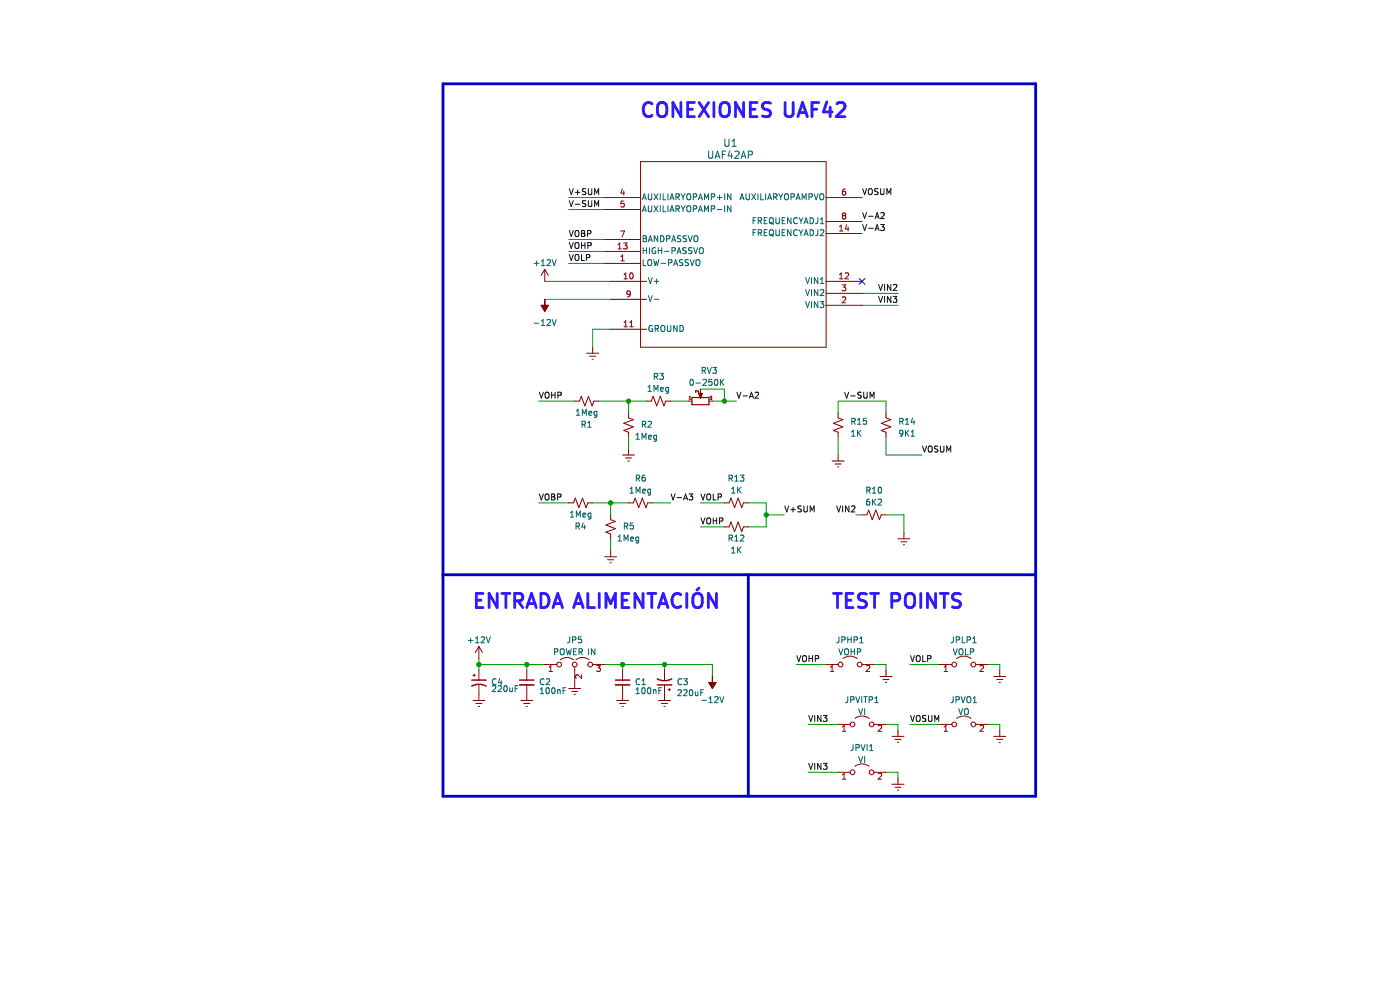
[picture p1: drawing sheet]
(kicad_sch (version 20230121) (generator eeschema)

 (paper "A4")

 (lib_symbols
  (symbol "Device:C_Polarized_Small_US" (pin_numbers hide) (pin_names (offset 0.254) hide) (in_bom yes) (on_board yes)
   (property "Reference" "C" (at 0.254 1.778 0) (effects (font (size 1.27 1.27)) (justify left)))
   (property "Value" "C_Polarized_Small_US" (at 0.254 -2.032 0) (effects (font (size 1.27 1.27)) (justify left)))
   (property "Footprint" "" (at 0 0 0) (effects (font (size 1.27 1.27)) hide))
   (property "Datasheet" "~" (at 0 0 0) (effects (font (size 1.27 1.27)) hide))
   (symbol "C_Polarized_Small_US_0_1"
    (polyline (pts (xy -1.524 0.508) (xy 1.524 0.508)) (stroke (width 0.3048) (type default)) (fill (type none)))
    (polyline (pts (xy -1.27 1.524) (xy -0.762 1.524)) (stroke (width 0) (type default)) (fill (type none)))
    (polyline (pts (xy -1.016 1.27) (xy -1.016 1.778)) (stroke (width 0) (type default)) (fill (type none)))
    (arc (start 1.524 -0.762) (mid 0 -0.3734) (end -1.524 -0.762) (stroke (width 0.3048) (type default)) (fill (type none))))
   (symbol "C_Polarized_Small_US_1_1"
    (pin passive line (at 0 2.54 270) (length 2.032) (name "~" (effects (font (size 1.27 1.27)))) (number "1" (effects (font (size 1.27 1.27)))))
    (pin passive line (at 0 -2.54 90) (length 2.032) (name "~" (effects (font (size 1.27 1.27)))) (number "2" (effects (font (size 1.27 1.27)))))))
  (symbol "Device:C_Small" (pin_numbers hide) (pin_names (offset 0.254) hide) (in_bom yes) (on_board yes)
   (property "Reference" "C" (at 0.254 1.778 0) (effects (font (size 1.27 1.27)) (justify left)))
   (property "Value" "C_Small" (at 0.254 -2.032 0) (effects (font (size 1.27 1.27)) (justify left)))
   (property "Footprint" "" (at 0 0 0) (effects (font (size 1.27 1.27)) hide))
   (property "Datasheet" "~" (at 0 0 0) (effects (font (size 1.27 1.27)) hide))
   (symbol "C_Small_0_1"
    (polyline (pts (xy -1.524 -0.508) (xy 1.524 -0.508)) (stroke (width 0.3302) (type default)) (fill (type none)))
    (polyline (pts (xy -1.524 0.508) (xy 1.524 0.508)) (stroke (width 0.3048) (type default)) (fill (type none))))
   (symbol "C_Small_1_1"
    (pin passive line (at 0 2.54 270) (length 2.032) (name "~" (effects (font (size 1.27 1.27)))) (number "1" (effects (font (size 1.27 1.27)))))
    (pin passive line (at 0 -2.54 90) (length 2.032) (name "~" (effects (font (size 1.27 1.27)))) (number "2" (effects (font (size 1.27 1.27)))))))
  (symbol "Device:R_Potentiometer_Small" (pin_names (offset 1.016) hide) (in_bom yes) (on_board yes)
   (property "Reference" "RV" (at -4.445 0 90) (effects (font (size 1.27 1.27))))
   (property "Value" "R_Potentiometer_Small" (at -2.54 0 90) (effects (font (size 1.27 1.27))))
   (property "Footprint" "" (at 0 0 0) (effects (font (size 1.27 1.27)) hide))
   (property "Datasheet" "~" (at 0 0 0) (effects (font (size 1.27 1.27)) hide))
   (symbol "R_Potentiometer_Small_0_1"
    (polyline (pts (xy 0.889 0) (xy 0.635 0) (xy 1.651 0.381) (xy 1.651 -0.381) (xy 0.635 0) (xy 0.889 0)) (stroke (width 0) (type default)) (fill (type outline)))
    (rectangle (start 0.762 1.8034) (end -0.762 -1.8034) (stroke (width 0.254) (type default)) (fill (type none))))
   (symbol "R_Potentiometer_Small_1_1"
    (pin passive line (at 0 2.54 270) (length 0.635) (name "1" (effects (font (size 0.635 0.635)))) (number "1" (effects (font (size 0.635 0.635)))))
    (pin passive line (at 2.54 0 180) (length 0.9906) (name "2" (effects (font (size 0.635 0.635)))) (number "2" (effects (font (size 0.635 0.635)))))
    (pin passive line (at 0 -2.54 90) (length 0.635) (name "3" (effects (font (size 0.635 0.635)))) (number "3" (effects (font (size 0.635 0.635)))))))
  (symbol "Device:R_Small_US" (pin_numbers hide) (pin_names (offset 0.254) hide) (in_bom yes) (on_board yes)
   (property "Reference" "R" (at 0.762 0.508 0) (effects (font (size 1.27 1.27)) (justify left)))
   (property "Value" "R_Small_US" (at 0.762 -1.016 0) (effects (font (size 1.27 1.27)) (justify left)))
   (property "Footprint" "" (at 0 0 0) (effects (font (size 1.27 1.27)) hide))
   (property "Datasheet" "~" (at 0 0 0) (effects (font (size 1.27 1.27)) hide))
   (symbol "R_Small_US_1_1"
    (polyline (pts (xy 0 0) (xy 1.016 -0.381) (xy 0 -0.762) (xy -1.016 -1.143) (xy 0 -1.524)) (stroke (width 0) (type default)) (fill (type none)))
    (polyline (pts (xy 0 1.524) (xy 1.016 1.143) (xy 0 0.762) (xy -1.016 0.381) (xy 0 0)) (stroke (width 0) (type default)) (fill (type none)))
    (pin passive line (at 0 2.54 270) (length 1.016) (name "~" (effects (font (size 1.27 1.27)))) (number "1" (effects (font (size 1.27 1.27)))))
    (pin passive line (at 0 -2.54 90) (length 1.016) (name "~" (effects (font (size 1.27 1.27)))) (number "2" (effects (font (size 1.27 1.27)))))))
  (symbol "Jumper:Jumper_2_Open" (pin_names (offset 0) hide) (in_bom yes) (on_board yes)
   (property "Reference" "JP" (at 0 2.794 0) (effects (font (size 1.27 1.27))))
   (property "Value" "Jumper_2_Open" (at 0 -2.286 0) (effects (font (size 1.27 1.27))))
   (property "Footprint" "" (at 0 0 0) (effects (font (size 1.27 1.27)) hide))
   (property "Datasheet" "~" (at 0 0 0) (effects (font (size 1.27 1.27)) hide))
   (symbol "Jumper_2_Open_0_0"
    (circle (center -2.032 0) (radius 0.508) (stroke (width 0) (type default)) (fill (type none)))
    (circle (center 2.032 0) (radius 0.508) (stroke (width 0) (type default)) (fill (type none))))
   (symbol "Jumper_2_Open_0_1"
    (arc (start 1.524 1.27) (mid 0 1.778) (end -1.524 1.27) (stroke (width 0) (type default)) (fill (type none))))
   (symbol "Jumper_2_Open_1_1"
    (pin passive line (at -5.08 0 0) (length 2.54) (name "A" (effects (font (size 1.27 1.27)))) (number "1" (effects (font (size 1.27 1.27)))))
    (pin passive line (at 5.08 0 180) (length 2.54) (name "B" (effects (font (size 1.27 1.27)))) (number "2" (effects (font (size 1.27 1.27)))))))
  (symbol "Jumper:Jumper_3_Open" (pin_names (offset 0) hide) (in_bom yes) (on_board yes)
   (property "Reference" "JP" (at -2.54 -2.54 0) (effects (font (size 1.27 1.27))))
   (property "Value" "Jumper_3_Open" (at 0 2.794 0) (effects (font (size 1.27 1.27))))
   (property "Footprint" "" (at 0 0 0) (effects (font (size 1.27 1.27)) hide))
   (property "Datasheet" "~" (at 0 0 0) (effects (font (size 1.27 1.27)) hide))
   (symbol "Jumper_3_Open_0_0"
    (circle (center -3.302 0) (radius 0.508) (stroke (width 0) (type default)) (fill (type none)))
    (circle (center 0 0) (radius 0.508) (stroke (width 0) (type default)) (fill (type none)))
    (circle (center 3.302 0) (radius 0.508) (stroke (width 0) (type default)) (fill (type none))))
   (symbol "Jumper_3_Open_0_1"
    (arc (start -0.254 1.016) (mid -1.651 1.4992) (end -3.048 1.016) (stroke (width 0) (type default)) (fill (type none)))
    (polyline (pts (xy 0 -0.508) (xy 0 -1.27)) (stroke (width 0) (type default)) (fill (type none)))
    (arc (start 3.048 1.016) (mid 1.651 1.4992) (end 0.254 1.016) (stroke (width 0) (type default)) (fill (type none))))
   (symbol "Jumper_3_Open_1_1"
    (pin passive line (at -6.35 0 0) (length 2.54) (name "A" (effects (font (size 1.27 1.27)))) (number "1" (effects (font (size 1.27 1.27)))))
    (pin passive line (at 0 -3.81 90) (length 2.54) (name "C" (effects (font (size 1.27 1.27)))) (number "2" (effects (font (size 1.27 1.27)))))
    (pin passive line (at 6.35 0 180) (length 2.54) (name "B" (effects (font (size 1.27 1.27)))) (number "3" (effects (font (size 1.27 1.27)))))))
  (symbol "UAF42:UAF42AP" (pin_names (offset 0.254)) (in_bom yes) (on_board yes)
   (property "Reference" "U1" (at 41.91 11.43 0) (effects (font (size 1.524 1.524))))
   (property "Value" "UAF42AP" (at 41.91 8.89 0) (effects (font (size 1.524 1.524))))
   (property "Footprint" "UAF42:N14" (at 15.24 0 0) (effects (font (size 1.27 1.27) italic) hide))
   (property "Datasheet" "UAF42AP" (at 15.24 0 0) (effects (font (size 1.27 1.27) italic) hide))
   (property "ki_locked" "" (at 0 0 0) (effects (font (size 1.27 1.27))))
   (symbol "UAF42AP_0_1"
    (polyline (pts (xy 22.86 -31.75) (xy 62.23 -31.75)) (stroke (width 0.127) (type default)) (fill (type none)))
    (polyline (pts (xy 22.86 7.62) (xy 22.86 -31.75)) (stroke (width 0.127) (type default)) (fill (type none)))
    (polyline (pts (xy 62.23 -31.75) (xy 62.23 7.62)) (stroke (width 0.127) (type default)) (fill (type none)))
    (polyline (pts (xy 62.23 7.62) (xy 22.86 7.62)) (stroke (width 0.127) (type default)) (fill (type none)))
    (pin unspecified line (at 15.24 -13.97 0) (length 7.62) (name "LOW-PASSVO" (effects (font (size 1.27 1.27)))) (number "1" (effects (font (size 1.27 1.27)))))
    (pin power_in line (at 16.51 -17.78 0) (length 7.62) (name "V+" (effects (font (size 1.27 1.27)))) (number "10" (effects (font (size 1.27 1.27)))))
    (pin power_in line (at 16.51 -27.94 0) (length 7.62) (name "GROUND" (effects (font (size 1.27 1.27)))) (number "11" (effects (font (size 1.27 1.27)))))
    (pin input line (at 69.85 -17.78 180) (length 7.62) (name "VIN1" (effects (font (size 1.27 1.27)))) (number "12" (effects (font (size 1.27 1.27)))))
    (pin unspecified line (at 15.24 -11.43 0) (length 7.62) (name "HIGH-PASSVO" (effects (font (size 1.27 1.27)))) (number "13" (effects (font (size 1.27 1.27)))))
    (pin unspecified line (at 69.85 -7.62 180) (length 7.62) (name "FREQUENCYADJ2" (effects (font (size 1.27 1.27)))) (number "14" (effects (font (size 1.27 1.27)))))
    (pin input line (at 69.85 -22.86 180) (length 7.62) (name "VIN3" (effects (font (size 1.27 1.27)))) (number "2" (effects (font (size 1.27 1.27)))))
    (pin input line (at 69.85 -20.32 180) (length 7.62) (name "VIN2" (effects (font (size 1.27 1.27)))) (number "3" (effects (font (size 1.27 1.27)))))
    (pin unspecified line (at 15.24 0 0) (length 7.62) (name "AUXILIARYOPAMP+IN" (effects (font (size 1.27 1.27)))) (number "4" (effects (font (size 1.27 1.27)))))
    (pin unspecified line (at 15.24 -2.54 0) (length 7.62) (name "AUXILIARYOPAMP-IN" (effects (font (size 1.27 1.27)))) (number "5" (effects (font (size 1.27 1.27)))))
    (pin unspecified line (at 69.85 0 180) (length 7.62) (name "AUXILIARYOPAMPVO" (effects (font (size 1.27 1.27)))) (number "6" (effects (font (size 1.27 1.27)))))
    (pin unspecified line (at 15.24 -8.89 0) (length 7.62) (name "BANDPASSVO" (effects (font (size 1.27 1.27)))) (number "7" (effects (font (size 1.27 1.27)))))
    (pin unspecified line (at 69.85 -5.08 180) (length 7.62) (name "FREQUENCYADJ1" (effects (font (size 1.27 1.27)))) (number "8" (effects (font (size 1.27 1.27)))))
    (pin power_in line (at 16.51 -21.59 0) (length 7.62) (name "V-" (effects (font (size 1.27 1.27)))) (number "9" (effects (font (size 1.27 1.27)))))))
  (symbol "power:+12V" (power) (pin_names (offset 0)) (in_bom yes) (on_board yes)
   (property "Reference" "#PWR" (at 0 -3.81 0) (effects (font (size 1.27 1.27)) hide))
   (property "Value" "+12V" (at 0 3.556 0) (effects (font (size 1.27 1.27))))
   (property "Footprint" "" (at 0 0 0) (effects (font (size 1.27 1.27)) hide))
   (property "Datasheet" "" (at 0 0 0) (effects (font (size 1.27 1.27)) hide))
   (symbol "+12V_0_1"
    (polyline (pts (xy -0.762 1.27) (xy 0 2.54)) (stroke (width 0) (type default)) (fill (type none)))
    (polyline (pts (xy 0 0) (xy 0 2.54)) (stroke (width 0) (type default)) (fill (type none)))
    (polyline (pts (xy 0 2.54) (xy 0.762 1.27)) (stroke (width 0) (type default)) (fill (type none))))
   (symbol "+12V_1_1"
    (pin power_in line (at 0 0 90) (length 0) hide (name "+12V" (effects (font (size 1.27 1.27)))) (number "1" (effects (font (size 1.27 1.27)))))))
  (symbol "power:-12V" (power) (pin_names (offset 0)) (in_bom yes) (on_board yes)
   (property "Reference" "#PWR" (at 0 2.54 0) (effects (font (size 1.27 1.27)) hide))
   (property "Value" "-12V" (at 0 3.81 0) (effects (font (size 1.27 1.27))))
   (property "Footprint" "" (at 0 0 0) (effects (font (size 1.27 1.27)) hide))
   (property "Datasheet" "" (at 0 0 0) (effects (font (size 1.27 1.27)) hide))
   (symbol "-12V_0_0"
    (pin power_in line (at 0 0 90) (length 0) hide (name "-12V" (effects (font (size 1.27 1.27)))) (number "1" (effects (font (size 1.27 1.27))))))
   (symbol "-12V_0_1"
    (polyline (pts (xy 0 0) (xy 0 1.27) (xy 0.762 1.27) (xy 0 2.54) (xy -0.762 1.27) (xy 0 1.27)) (stroke (width 0) (type default)) (fill (type outline)))))
  (symbol "power:Earth" (power) (pin_names (offset 0)) (in_bom yes) (on_board yes)
   (property "Reference" "#PWR" (at 0 -6.35 0) (effects (font (size 1.27 1.27)) hide))
   (property "Value" "Earth" (at 0 -3.81 0) (effects (font (size 1.27 1.27)) hide))
   (property "Footprint" "" (at 0 0 0) (effects (font (size 1.27 1.27)) hide))
   (property "Datasheet" "~" (at 0 0 0) (effects (font (size 1.27 1.27)) hide))
   (symbol "Earth_0_1"
    (polyline (pts (xy -0.635 -1.905) (xy 0.635 -1.905)) (stroke (width 0) (type default)) (fill (type none)))
    (polyline (pts (xy -0.127 -2.54) (xy 0.127 -2.54)) (stroke (width 0) (type default)) (fill (type none)))
    (polyline (pts (xy 0 -1.27) (xy 0 0)) (stroke (width 0) (type default)) (fill (type none)))
    (polyline (pts (xy 1.27 -1.27) (xy -1.27 -1.27)) (stroke (width 0) (type default)) (fill (type none))))
   (symbol "Earth_1_1"
    (pin power_in line (at 0 0 270) (length 0) hide (name "Earth" (effects (font (size 1.27 1.27)))) (number "1" (effects (font (size 1.27 1.27))))))))

 (junction (at 153.67 85.09) (diameter 0) (color 0 0 0 0))
 (junction (at 132.08 140.97) (diameter 0) (color 0 0 0 0))
 (junction (at 129.54 106.68) (diameter 0) (color 0 0 0 0))
 (junction (at 133.35 85.09) (diameter 0) (color 0 0 0 0))
 (junction (at 162.56 109.22) (diameter 0) (color 0 0 0 0))
 (junction (at 140.97 140.97) (diameter 0) (color 0 0 0 0))
 (junction (at 101.6 140.97) (diameter 0) (color 0 0 0 0))
 (junction (at 111.76 140.97) (diameter 0) (color 0 0 0 0))

 (no_connect (at 182.88 59.69))

 (polyline (pts (xy 219.71 17.78) (xy 93.98 17.78)) (stroke (width 0.6) (type solid)))
 (polyline (pts (xy 158.75 168.91) (xy 158.75 121.92)) (stroke (width 0.6) (type solid)))

 (wire (pts (xy 138.43 106.68) (xy 142.24 106.68)) (stroke (width 0) (type default)))
 (wire (pts (xy 187.96 142.24) (xy 187.96 140.97)) (stroke (width 0) (type default)))
 (wire (pts (xy 158.75 106.68) (xy 162.56 106.68)) (stroke (width 0) (type default)))
 (wire (pts (xy 133.35 85.09) (xy 137.16 85.09)) (stroke (width 0) (type default)))
 (wire (pts (xy 212.09 154.94) (xy 212.09 153.67)) (stroke (width 0) (type default)))
 (wire (pts (xy 114.3 85.09) (xy 121.92 85.09)) (stroke (width 0) (type default)))
 (wire (pts (xy 129.54 106.68) (xy 133.35 106.68)) (stroke (width 0) (type default)))
 (wire (pts (xy 168.91 140.97) (xy 175.26 140.97)) (stroke (width 0) (type default)))
 (wire (pts (xy 120.65 53.34) (xy 128.27 53.34)) (stroke (width 0) (type default)))
 (wire (pts (xy 101.6 140.97) (xy 101.6 139.7)) (stroke (width 0) (type default)))
 (wire (pts (xy 212.09 140.97) (xy 209.55 140.97)) (stroke (width 0) (type default)))
 (polyline (pts (xy 219.71 121.92) (xy 93.98 121.92)) (stroke (width 0.6) (type solid)))

 (wire (pts (xy 111.76 140.97) (xy 101.6 140.97)) (stroke (width 0) (type default)))
 (wire (pts (xy 133.35 95.25) (xy 133.35 92.71)) (stroke (width 0) (type default)))
 (wire (pts (xy 191.77 109.22) (xy 187.96 109.22)) (stroke (width 0) (type default)))
 (wire (pts (xy 120.65 50.8) (xy 128.27 50.8)) (stroke (width 0) (type default)))
 (wire (pts (xy 190.5 153.67) (xy 187.96 153.67)) (stroke (width 0) (type default)))
 (wire (pts (xy 177.8 85.09) (xy 187.96 85.09)) (stroke (width 0) (type default)))
 (wire (pts (xy 190.5 62.23) (xy 182.88 62.23)) (stroke (width 0) (type default)))
 (wire (pts (xy 212.09 142.24) (xy 212.09 140.97)) (stroke (width 0) (type default)))
 (wire (pts (xy 191.77 109.22) (xy 191.77 113.03)) (stroke (width 0) (type default)))
 (wire (pts (xy 120.65 41.91) (xy 128.27 41.91)) (stroke (width 0) (type default)))
 (wire (pts (xy 187.96 96.52) (xy 195.58 96.52)) (stroke (width 0) (type default)))
 (wire (pts (xy 177.8 96.52) (xy 177.8 92.71)) (stroke (width 0) (type default)))
 (wire (pts (xy 171.45 153.67) (xy 177.8 153.67)) (stroke (width 0) (type default)))
 (polyline (pts (xy 93.98 168.91) (xy 93.98 121.92)) (stroke (width 0.6) (type solid)))

 (wire (pts (xy 187.96 92.71) (xy 187.96 96.52)) (stroke (width 0) (type default)))
 (wire (pts (xy 151.13 85.09) (xy 153.67 85.09)) (stroke (width 0) (type default)))
 (wire (pts (xy 140.97 140.97) (xy 151.13 140.97)) (stroke (width 0) (type default)))
 (wire (pts (xy 142.24 85.09) (xy 146.05 85.09)) (stroke (width 0) (type default)))
 (wire (pts (xy 171.45 163.83) (xy 177.8 163.83)) (stroke (width 0) (type default)))
 (wire (pts (xy 162.56 109.22) (xy 166.37 109.22)) (stroke (width 0) (type default)))
 (polyline (pts (xy 93.98 168.91) (xy 219.71 168.91)) (stroke (width 0.6) (type solid)))

 (wire (pts (xy 182.88 109.22) (xy 181.61 109.22)) (stroke (width 0) (type default)))
 (wire (pts (xy 129.54 116.84) (xy 129.54 114.3)) (stroke (width 0) (type default)))
 (wire (pts (xy 111.76 140.97) (xy 111.76 142.24)) (stroke (width 0) (type default)))
 (wire (pts (xy 120.65 55.88) (xy 128.27 55.88)) (stroke (width 0) (type default)))
 (wire (pts (xy 133.35 87.63) (xy 133.35 85.09)) (stroke (width 0) (type default)))
 (wire (pts (xy 101.6 140.97) (xy 101.6 142.24)) (stroke (width 0) (type default)))
 (wire (pts (xy 193.04 153.67) (xy 199.39 153.67)) (stroke (width 0) (type default)))
 (wire (pts (xy 125.73 69.85) (xy 129.54 69.85)) (stroke (width 0) (type default)))
 (wire (pts (xy 190.5 165.1) (xy 190.5 163.83)) (stroke (width 0) (type default)))
 (wire (pts (xy 162.56 111.76) (xy 162.56 109.22)) (stroke (width 0) (type default)))
 (wire (pts (xy 148.59 111.76) (xy 153.67 111.76)) (stroke (width 0) (type default)))
 (wire (pts (xy 140.97 140.97) (xy 140.97 142.24)) (stroke (width 0) (type default)))
 (wire (pts (xy 187.96 87.63) (xy 187.96 85.09)) (stroke (width 0) (type default)))
 (wire (pts (xy 127 85.09) (xy 133.35 85.09)) (stroke (width 0) (type default)))
 (wire (pts (xy 129.54 109.22) (xy 129.54 106.68)) (stroke (width 0) (type default)))
 (wire (pts (xy 158.75 111.76) (xy 162.56 111.76)) (stroke (width 0) (type default)))
 (wire (pts (xy 162.56 106.68) (xy 162.56 109.22)) (stroke (width 0) (type default)))
 (wire (pts (xy 125.73 106.68) (xy 129.54 106.68)) (stroke (width 0) (type default)))
 (wire (pts (xy 190.5 64.77) (xy 182.88 64.77)) (stroke (width 0) (type default)))
 (wire (pts (xy 148.59 106.68) (xy 153.67 106.68)) (stroke (width 0) (type default)))
 (wire (pts (xy 115.57 63.5) (xy 129.54 63.5)) (stroke (width 0) (type default)))
 (wire (pts (xy 151.13 140.97) (xy 151.13 143.51)) (stroke (width 0) (type default)))
 (polyline (pts (xy 219.71 121.92) (xy 219.71 17.78)) (stroke (width 0.6) (type solid)))

 (wire (pts (xy 153.67 82.55) (xy 153.67 85.09)) (stroke (width 0) (type default)))
 (wire (pts (xy 153.67 85.09) (xy 156.21 85.09)) (stroke (width 0) (type default)))
 (wire (pts (xy 193.04 140.97) (xy 199.39 140.97)) (stroke (width 0) (type default)))
 (wire (pts (xy 115.57 140.97) (xy 111.76 140.97)) (stroke (width 0) (type default)))
 (polyline (pts (xy 219.71 168.91) (xy 219.71 121.92)) (stroke (width 0.6) (type solid)))

 (wire (pts (xy 132.08 140.97) (xy 132.08 142.24)) (stroke (width 0) (type default)))
 (wire (pts (xy 190.5 154.94) (xy 190.5 153.67)) (stroke (width 0) (type default)))
 (wire (pts (xy 177.8 85.09) (xy 177.8 87.63)) (stroke (width 0) (type default)))
 (wire (pts (xy 132.08 140.97) (xy 140.97 140.97)) (stroke (width 0) (type default)))
 (wire (pts (xy 148.59 82.55) (xy 153.67 82.55)) (stroke (width 0) (type default)))
 (wire (pts (xy 115.57 59.69) (xy 129.54 59.69)) (stroke (width 0) (type default)))
 (wire (pts (xy 120.65 44.45) (xy 128.27 44.45)) (stroke (width 0) (type default)))
 (wire (pts (xy 212.09 153.67) (xy 209.55 153.67)) (stroke (width 0) (type default)))
 (wire (pts (xy 187.96 140.97) (xy 185.42 140.97)) (stroke (width 0) (type default)))
 (wire (pts (xy 190.5 163.83) (xy 187.96 163.83)) (stroke (width 0) (type default)))
 (wire (pts (xy 125.73 69.85) (xy 125.73 73.66)) (stroke (width 0) (type default)))
 (wire (pts (xy 114.3 106.68) (xy 120.65 106.68)) (stroke (width 0) (type default)))
 (polyline (pts (xy 93.98 121.92) (xy 93.98 17.78)) (stroke (width 0.6) (type solid)))

 (wire (pts (xy 128.27 140.97) (xy 132.08 140.97)) (stroke (width 0) (type default)))

 (text "ENTRADA ALIMENTACIÓN\n" (at 100.33 129.54 0) (effects (font (size 3 3) (thickness 0.6) bold (color 48 26 255 1)) (justify left bottom)))
 (text "CONEXIONES UAF42" (at 135.89 25.4 0) (effects (font (size 3 3) (thickness 0.6) bold (color 48 26 255 1)) (justify left bottom)))
 (text "TEST POINTS" (at 176.53 129.54 0) (effects (font (size 3 3) (thickness 0.6) bold (color 48 26 255 1)) (justify left bottom)))

 (label "VOBP" (at 114.3 106.68 0) (fields_autoplaced) (effects (font (size 1.27 1.27)) (justify left bottom)))
 (label "V+SUM" (at 166.37 109.22 0) (fields_autoplaced) (effects (font (size 1.27 1.27)) (justify left bottom)))
 (label "VIN2" (at 181.61 109.22 180) (fields_autoplaced) (effects (font (size 1.27 1.27)) (justify right bottom)))
 (label "VOLP" (at 193.04 140.97 0) (fields_autoplaced) (effects (font (size 1.27 1.27)) (justify left bottom)))
 (label "VIN3" (at 171.45 163.83 0) (fields_autoplaced) (effects (font (size 1.27 1.27)) (justify left bottom)))
 (label "VIN3" (at 190.5 64.77 180) (fields_autoplaced) (effects (font (size 1.27 1.27)) (justify right bottom)))
 (label "V-A2" (at 156.21 85.09 0) (fields_autoplaced) (effects (font (size 1.27 1.27)) (justify left bottom)))
 (label "V-A3" (at 182.88 49.53 0) (fields_autoplaced) (effects (font (size 1.27 1.27)) (justify left bottom)))
 (label "VOBP" (at 120.65 50.8 0) (fields_autoplaced) (effects (font (size 1.27 1.27)) (justify left bottom)))
 (label "VIN3" (at 171.45 153.67 0) (fields_autoplaced) (effects (font (size 1.27 1.27)) (justify left bottom)))
 (label "V-A3" (at 142.24 106.68 0) (fields_autoplaced) (effects (font (size 1.27 1.27)) (justify left bottom)))
 (label "VOSUM" (at 182.88 41.91 0) (fields_autoplaced) (effects (font (size 1.27 1.27)) (justify left bottom)))
 (label "V-A2" (at 182.88 46.99 0) (fields_autoplaced) (effects (font (size 1.27 1.27)) (justify left bottom)))
 (label "VIN2" (at 190.5 62.23 180) (fields_autoplaced) (effects (font (size 1.27 1.27)) (justify right bottom)))
 (label "VOLP" (at 148.59 106.68 0) (fields_autoplaced) (effects (font (size 1.27 1.27)) (justify left bottom)))
 (label "VOSUM" (at 193.04 153.67 0) (fields_autoplaced) (effects (font (size 1.27 1.27)) (justify left bottom)))
 (label "VOLP" (at 120.65 55.88 0) (fields_autoplaced) (effects (font (size 1.27 1.27)) (justify left bottom)))
 (label "V+SUM" (at 120.65 41.91 0) (fields_autoplaced) (effects (font (size 1.27 1.27)) (justify left bottom)))
 (label "V-SUM" (at 179.07 85.09 0) (fields_autoplaced) (effects (font (size 1.27 1.27)) (justify left bottom)))
 (label "VOHP" (at 148.59 111.76 0) (fields_autoplaced) (effects (font (size 1.27 1.27)) (justify left bottom)))
 (label "VOHP" (at 168.91 140.97 0) (fields_autoplaced) (effects (font (size 1.27 1.27)) (justify left bottom)))
 (label "VOHP" (at 114.3 85.09 0) (fields_autoplaced) (effects (font (size 1.27 1.27)) (justify left bottom)))
 (label "VOSUM" (at 195.58 96.52 0) (fields_autoplaced) (effects (font (size 1.27 1.27)) (justify left bottom)))
 (label "V-SUM" (at 120.65 44.45 0) (fields_autoplaced) (effects (font (size 1.27 1.27)) (justify left bottom)))
 (label "VOHP" (at 120.65 53.34 0) (fields_autoplaced) (effects (font (size 1.27 1.27)) (justify left bottom)))

 (symbol (lib_id "Device:R_Small_US") (at 156.21 106.68 90) (unit 1) (in_bom yes) (on_board yes) (dnp no) (fields_autoplaced)
  (property "Reference" "R13" (at 156.21 101.6 90) (effects (font (size 1.27 1.27))))
  (property "Value" "1K" (at 156.21 104.14 90) (effects (font (size 1.27 1.27))))
  (property "Footprint" "Resistor_THT:R_Axial_DIN0207_L6.3mm_D2.5mm_P7.62mm_Horizontal" (at 156.21 106.68 0) (effects (font (size 1.27 1.27)) hide))
  (property "Datasheet" "~" (at 156.21 106.68 0) (effects (font (size 1.27 1.27)) hide)) (pin "1") (pin "2"))

 (symbol (lib_id "Device:R_Small_US") (at 123.19 106.68 90) (unit 1) (in_bom yes) (on_board yes) (dnp no)
  (property "Reference" "R4" (at 124.46 111.76 90) (effects (font (size 1.27 1.27)) (justify left)))
  (property "Value" "1Meg" (at 125.73 109.22 90) (effects (font (size 1.27 1.27)) (justify left)))
  (property "Footprint" "Resistor_THT:R_Axial_DIN0207_L6.3mm_D2.5mm_P7.62mm_Horizontal" (at 123.19 106.68 0) (effects (font (size 1.27 1.27)) hide))
  (property "Datasheet" "~" (at 123.19 106.68 0) (effects (font (size 1.27 1.27)) hide)) (pin "1") (pin "2"))

 (symbol (lib_id "Device:C_Polarized_Small_US") (at 140.97 144.78 180) (unit 1) (in_bom yes) (on_board yes) (dnp no)
  (property "Reference" "C3" (at 143.51 144.78 0) (effects (font (size 1.27 1.27)) (justify right)))
  (property "Value" "220uF" (at 143.51 147.1168 0) (effects (font (size 1.27 1.27)) (justify right)))
  (property "Footprint" "Capacitor_THT:CP_Radial_D10.0mm_P2.50mm" (at 140.97 144.78 0) (effects (font (size 1.27 1.27)) hide))
  (property "Datasheet" "~" (at 140.97 144.78 0) (effects (font (size 1.27 1.27)) hide)) (pin "1") (pin "2"))

 (symbol (lib_id "Device:R_Small_US") (at 133.35 90.17 0) (unit 1) (in_bom yes) (on_board yes) (dnp no)
  (property "Reference" "R2" (at 135.89 90.17 0) (effects (font (size 1.27 1.27)) (justify left)))
  (property "Value" "1Meg" (at 134.62 92.71 0) (effects (font (size 1.27 1.27)) (justify left)))
  (property "Footprint" "Resistor_THT:R_Axial_DIN0207_L6.3mm_D2.5mm_P7.62mm_Horizontal" (at 133.35 90.17 0) (effects (font (size 1.27 1.27)) hide))
  (property "Datasheet" "~" (at 133.35 90.17 0) (effects (font (size 1.27 1.27)) hide)) (pin "1") (pin "2"))

 (symbol (lib_id "Jumper:Jumper_2_Open") (at 204.47 140.97 0) (unit 1) (in_bom yes) (on_board yes) (dnp no) (fields_autoplaced)
  (property "Reference" "JPLP1" (at 204.47 135.89 0) (effects (font (size 1.27 1.27))))
  (property "Value" "VOLP" (at 204.47 138.43 0) (effects (font (size 1.27 1.27))))
  (property "Footprint" "Connector_PinHeader_2.54mm:PinHeader_1x02_P2.54mm_Vertical" (at 204.47 140.97 0) (effects (font (size 1.27 1.27)) hide))
  (property "Datasheet" "~" (at 204.47 140.97 0) (effects (font (size 1.27 1.27)) hide)) (pin "1") (pin "2"))

 (symbol (lib_id "Jumper:Jumper_2_Open") (at 180.34 140.97 0) (unit 1) (in_bom yes) (on_board yes) (dnp no) (fields_autoplaced)
  (property "Reference" "JPHP1" (at 180.34 135.89 0) (effects (font (size 1.27 1.27))))
  (property "Value" "VOHP" (at 180.34 138.43 0) (effects (font (size 1.27 1.27))))
  (property "Footprint" "Connector_PinHeader_2.54mm:PinHeader_1x02_P2.54mm_Vertical" (at 180.34 140.97 0) (effects (font (size 1.27 1.27)) hide))
  (property "Datasheet" "~" (at 180.34 140.97 0) (effects (font (size 1.27 1.27)) hide)) (pin "1") (pin "2"))

 (symbol (lib_id "power:Earth") (at 187.96 142.24 0) (unit 1) (in_bom yes) (on_board yes) (dnp no) (fields_autoplaced)
  (property "Reference" "#PWR013" (at 187.96 148.59 0) (effects (font (size 1.27 1.27)) hide))
  (property "Value" "Earth" (at 187.96 146.05 0) (effects (font (size 1.27 1.27)) hide))
  (property "Footprint" "" (at 187.96 142.24 0) (effects (font (size 1.27 1.27)) hide))
  (property "Datasheet" "~" (at 187.96 142.24 0) (effects (font (size 1.27 1.27)) hide)) (pin "1"))

 (symbol (lib_id "Device:R_Small_US") (at 139.7 85.09 270) (unit 1) (in_bom yes) (on_board yes) (dnp no)
  (property "Reference" "R3" (at 138.43 80.01 90) (effects (font (size 1.27 1.27)) (justify left)))
  (property "Value" "1Meg" (at 137.16 82.55 90) (effects (font (size 1.27 1.27)) (justify left)))
  (property "Footprint" "Resistor_THT:R_Axial_DIN0207_L6.3mm_D2.5mm_P7.62mm_Horizontal" (at 139.7 85.09 0) (effects (font (size 1.27 1.27)) hide))
  (property "Datasheet" "~" (at 139.7 85.09 0) (effects (font (size 1.27 1.27)) hide)) (pin "1") (pin "2"))

 (symbol (lib_id "Device:R_Small_US") (at 185.42 109.22 90) (unit 1) (in_bom yes) (on_board yes) (dnp no) (fields_autoplaced)
  (property "Reference" "R10" (at 185.42 104.14 90) (effects (font (size 1.27 1.27))))
  (property "Value" "6K2" (at 185.42 106.68 90) (effects (font (size 1.27 1.27))))
  (property "Footprint" "Resistor_THT:R_Axial_DIN0207_L6.3mm_D2.5mm_P7.62mm_Horizontal" (at 185.42 109.22 0) (effects (font (size 1.27 1.27)) hide))
  (property "Datasheet" "~" (at 185.42 109.22 0) (effects (font (size 1.27 1.27)) hide)) (pin "1") (pin "2"))

 (symbol (lib_id "Device:R_Small_US") (at 177.8 90.17 180) (unit 1) (in_bom yes) (on_board yes) (dnp no) (fields_autoplaced)
  (property "Reference" "R15" (at 180.34 89.535 0) (effects (font (size 1.27 1.27)) (justify right)))
  (property "Value" "1K" (at 180.34 92.075 0) (effects (font (size 1.27 1.27)) (justify right)))
  (property "Footprint" "Resistor_THT:R_Axial_DIN0207_L6.3mm_D2.5mm_P7.62mm_Horizontal" (at 177.8 90.17 0) (effects (font (size 1.27 1.27)) hide))
  (property "Datasheet" "~" (at 177.8 90.17 0) (effects (font (size 1.27 1.27)) hide)) (pin "1") (pin "2"))

 (symbol (lib_id "Device:R_Small_US") (at 129.54 111.76 0) (unit 1) (in_bom yes) (on_board yes) (dnp no)
  (property "Reference" "R5" (at 132.08 111.76 0) (effects (font (size 1.27 1.27)) (justify left)))
  (property "Value" "1Meg" (at 130.81 114.3 0) (effects (font (size 1.27 1.27)) (justify left)))
  (property "Footprint" "Resistor_THT:R_Axial_DIN0207_L6.3mm_D2.5mm_P7.62mm_Horizontal" (at 129.54 111.76 0) (effects (font (size 1.27 1.27)) hide))
  (property "Datasheet" "~" (at 129.54 111.76 0) (effects (font (size 1.27 1.27)) hide)) (pin "1") (pin "2"))

 (symbol (lib_id "Device:R_Small_US") (at 124.46 85.09 90) (unit 1) (in_bom yes) (on_board yes) (dnp no)
  (property "Reference" "R1" (at 125.73 90.17 90) (effects (font (size 1.27 1.27)) (justify left)))
  (property "Value" "1Meg" (at 127 87.63 90) (effects (font (size 1.27 1.27)) (justify left)))
  (property "Footprint" "Resistor_THT:R_Axial_DIN0207_L6.3mm_D2.5mm_P7.62mm_Horizontal" (at 124.46 85.09 0) (effects (font (size 1.27 1.27)) hide))
  (property "Datasheet" "~" (at 124.46 85.09 0) (effects (font (size 1.27 1.27)) hide)) (pin "1") (pin "2"))

 (symbol (lib_id "Device:C_Small") (at 132.08 144.78 0) (unit 1) (in_bom yes) (on_board yes) (dnp no)
  (property "Reference" "C1" (at 134.62 144.78 0) (effects (font (size 1.27 1.27)) (justify left)))
  (property "Value" "100nF" (at 134.62 146.6913 0) (effects (font (size 1.27 1.27)) (justify left)))
  (property "Footprint" "Capacitor_THT:C_Disc_D3.0mm_W2.0mm_P2.50mm" (at 132.08 144.78 0) (effects (font (size 1.27 1.27)) hide))
  (property "Datasheet" "~" (at 132.08 144.78 0) (effects (font (size 1.27 1.27)) hide)) (pin "1") (pin "2"))

 (symbol (lib_id "power:Earth") (at 190.5 154.94 0) (unit 1) (in_bom yes) (on_board yes) (dnp no) (fields_autoplaced)
  (property "Reference" "#PWR015" (at 190.5 161.29 0) (effects (font (size 1.27 1.27)) hide))
  (property "Value" "Earth" (at 190.5 158.75 0) (effects (font (size 1.27 1.27)) hide))
  (property "Footprint" "" (at 190.5 154.94 0) (effects (font (size 1.27 1.27)) hide))
  (property "Datasheet" "~" (at 190.5 154.94 0) (effects (font (size 1.27 1.27)) hide)) (pin "1"))

 (symbol (lib_id "power:Earth") (at 125.73 73.66 0) (unit 1) (in_bom yes) (on_board yes) (dnp no) (fields_autoplaced)
  (property "Reference" "#PWR01" (at 125.73 80.01 0) (effects (font (size 1.27 1.27)) hide))
  (property "Value" "Earth" (at 125.73 77.47 0) (effects (font (size 1.27 1.27)) hide))
  (property "Footprint" "" (at 125.73 73.66 0) (effects (font (size 1.27 1.27)) hide))
  (property "Datasheet" "~" (at 125.73 73.66 0) (effects (font (size 1.27 1.27)) hide)) (pin "1"))

 (symbol (lib_id "power:Earth") (at 129.54 116.84 0) (unit 1) (in_bom yes) (on_board yes) (dnp no) (fields_autoplaced)
  (property "Reference" "#PWR011" (at 129.54 123.19 0) (effects (font (size 1.27 1.27)) hide))
  (property "Value" "Earth" (at 129.54 120.65 0) (effects (font (size 1.27 1.27)) hide))
  (property "Footprint" "" (at 129.54 116.84 0) (effects (font (size 1.27 1.27)) hide))
  (property "Datasheet" "~" (at 129.54 116.84 0) (effects (font (size 1.27 1.27)) hide)) (pin "1"))

 (symbol (lib_id "power:Earth") (at 191.77 113.03 0) (unit 1) (in_bom yes) (on_board yes) (dnp no) (fields_autoplaced)
  (property "Reference" "#PWR09" (at 191.77 119.38 0) (effects (font (size 1.27 1.27)) hide))
  (property "Value" "Earth" (at 191.77 116.84 0) (effects (font (size 1.27 1.27)) hide))
  (property "Footprint" "" (at 191.77 113.03 0) (effects (font (size 1.27 1.27)) hide))
  (property "Datasheet" "~" (at 191.77 113.03 0) (effects (font (size 1.27 1.27)) hide)) (pin "1"))

 (symbol (lib_id "Jumper:Jumper_2_Open") (at 182.88 153.67 0) (unit 1) (in_bom yes) (on_board yes) (dnp no) (fields_autoplaced)
  (property "Reference" "JPVITP1" (at 182.88 148.59 0) (effects (font (size 1.27 1.27))))
  (property "Value" "VI" (at 182.88 151.13 0) (effects (font (size 1.27 1.27))))
  (property "Footprint" "Connector_PinHeader_2.54mm:PinHeader_1x02_P2.54mm_Vertical" (at 182.88 153.67 0) (effects (font (size 1.27 1.27)) hide))
  (property "Datasheet" "~" (at 182.88 153.67 0) (effects (font (size 1.27 1.27)) hide)) (pin "1") (pin "2"))

 (symbol (lib_id "power:Earth") (at 111.76 147.32 0) (unit 1) (in_bom yes) (on_board yes) (dnp no) (fields_autoplaced)
  (property "Reference" "#PWR017" (at 111.76 153.67 0) (effects (font (size 1.27 1.27)) hide))
  (property "Value" "Earth" (at 111.76 151.13 0) (effects (font (size 1.27 1.27)) hide))
  (property "Footprint" "" (at 111.76 147.32 0) (effects (font (size 1.27 1.27)) hide))
  (property "Datasheet" "~" (at 111.76 147.32 0) (effects (font (size 1.27 1.27)) hide)) (pin "1"))

 (symbol (lib_id "power:Earth") (at 212.09 142.24 0) (unit 1) (in_bom yes) (on_board yes) (dnp no) (fields_autoplaced)
  (property "Reference" "#PWR014" (at 212.09 148.59 0) (effects (font (size 1.27 1.27)) hide))
  (property "Value" "Earth" (at 212.09 146.05 0) (effects (font (size 1.27 1.27)) hide))
  (property "Footprint" "" (at 212.09 142.24 0) (effects (font (size 1.27 1.27)) hide))
  (property "Datasheet" "~" (at 212.09 142.24 0) (effects (font (size 1.27 1.27)) hide)) (pin "1"))

 (symbol (lib_id "power:-12V") (at 115.57 63.5 180) (unit 1) (in_bom yes) (on_board yes) (dnp no) (fields_autoplaced)
  (property "Reference" "#PWR03" (at 115.57 66.04 0) (effects (font (size 1.27 1.27)) hide))
  (property "Value" "-12V" (at 115.57 68.58 0) (effects (font (size 1.27 1.27))))
  (property "Footprint" "" (at 115.57 63.5 0) (effects (font (size 1.27 1.27)) hide))
  (property "Datasheet" "" (at 115.57 63.5 0) (effects (font (size 1.27 1.27)) hide)) (pin "1"))

 (symbol (lib_id "power:Earth") (at 121.92 144.78 0) (unit 1) (in_bom yes) (on_board yes) (dnp no) (fields_autoplaced)
  (property "Reference" "#PWR06" (at 121.92 151.13 0) (effects (font (size 1.27 1.27)) hide))
  (property "Value" "Earth" (at 121.92 148.59 0) (effects (font (size 1.27 1.27)) hide))
  (property "Footprint" "" (at 121.92 144.78 0) (effects (font (size 1.27 1.27)) hide))
  (property "Datasheet" "~" (at 121.92 144.78 0) (effects (font (size 1.27 1.27)) hide)) (pin "1"))

 (symbol (lib_id "power:Earth") (at 212.09 154.94 0) (unit 1) (in_bom yes) (on_board yes) (dnp no) (fields_autoplaced)
  (property "Reference" "#PWR012" (at 212.09 161.29 0) (effects (font (size 1.27 1.27)) hide))
  (property "Value" "Earth" (at 212.09 158.75 0) (effects (font (size 1.27 1.27)) hide))
  (property "Footprint" "" (at 212.09 154.94 0) (effects (font (size 1.27 1.27)) hide))
  (property "Datasheet" "~" (at 212.09 154.94 0) (effects (font (size 1.27 1.27)) hide)) (pin "1"))

 (symbol (lib_id "Device:C_Polarized_Small_US") (at 101.6 144.78 0) (unit 1) (in_bom yes) (on_board yes) (dnp no)
  (property "Reference" "C4" (at 104.14 144.78 0) (effects (font (size 1.27 1.27)) (justify left)))
  (property "Value" "220uF" (at 104.14 146.2532 0) (effects (font (size 1.27 1.27)) (justify left)))
  (property "Footprint" "Capacitor_THT:CP_Radial_D10.0mm_P2.50mm" (at 101.6 144.78 0) (effects (font (size 1.27 1.27)) hide))
  (property "Datasheet" "~" (at 101.6 144.78 0) (effects (font (size 1.27 1.27)) hide)) (pin "1") (pin "2"))

 (symbol (lib_id "power:+12V") (at 115.57 59.69 0) (unit 1) (in_bom yes) (on_board yes) (dnp no) (fields_autoplaced)
  (property "Reference" "#PWR02" (at 115.57 63.5 0) (effects (font (size 1.27 1.27)) hide))
  (property "Value" "+12V" (at 115.57 55.88 0) (effects (font (size 1.27 1.27))))
  (property "Footprint" "" (at 115.57 59.69 0) (effects (font (size 1.27 1.27)) hide))
  (property "Datasheet" "" (at 115.57 59.69 0) (effects (font (size 1.27 1.27)) hide)) (pin "1"))

 (symbol (lib_id "power:+12V") (at 101.6 139.7 0) (unit 1) (in_bom yes) (on_board yes) (dnp no) (fields_autoplaced)
  (property "Reference" "#PWR04" (at 101.6 143.51 0) (effects (font (size 1.27 1.27)) hide))
  (property "Value" "+12V" (at 101.6 135.89 0) (effects (font (size 1.27 1.27))))
  (property "Footprint" "" (at 101.6 139.7 0) (effects (font (size 1.27 1.27)) hide))
  (property "Datasheet" "" (at 101.6 139.7 0) (effects (font (size 1.27 1.27)) hide)) (pin "1"))

 (symbol (lib_id "Device:R_Potentiometer_Small") (at 148.59 85.09 90) (unit 1) (in_bom yes) (on_board yes) (dnp no)
  (property "Reference" "RV3" (at 148.59 78.74 90) (effects (font (size 1.27 1.27)) (justify right)))
  (property "Value" "0-250K" (at 146.05 81.28 90) (effects (font (size 1.27 1.27)) (justify right)))
  (property "Footprint" "Potentiometer_THT:Potentiometer_Bourns_3296W_Vertical" (at 148.59 85.09 0) (effects (font (size 1.27 1.27)) hide))
  (property "Datasheet" "~" (at 148.59 85.09 0) (effects (font (size 1.27 1.27)) hide)) (pin "1") (pin "2") (pin "3"))

 (symbol (lib_id "power:Earth") (at 177.8 96.52 0) (unit 1) (in_bom yes) (on_board yes) (dnp no) (fields_autoplaced)
  (property "Reference" "#PWR07" (at 177.8 102.87 0) (effects (font (size 1.27 1.27)) hide))
  (property "Value" "Earth" (at 177.8 100.33 0) (effects (font (size 1.27 1.27)) hide))
  (property "Footprint" "" (at 177.8 96.52 0) (effects (font (size 1.27 1.27)) hide))
  (property "Datasheet" "~" (at 177.8 96.52 0) (effects (font (size 1.27 1.27)) hide)) (pin "1"))

 (symbol (lib_id "Jumper:Jumper_2_Open") (at 204.47 153.67 0) (unit 1) (in_bom yes) (on_board yes) (dnp no) (fields_autoplaced)
  (property "Reference" "JPVO1" (at 204.47 148.59 0) (effects (font (size 1.27 1.27))))
  (property "Value" "VO" (at 204.47 151.13 0) (effects (font (size 1.27 1.27))))
  (property "Footprint" "Connector_PinHeader_2.54mm:PinHeader_1x02_P2.54mm_Vertical" (at 204.47 153.67 0) (effects (font (size 1.27 1.27)) hide))
  (property "Datasheet" "~" (at 204.47 153.67 0) (effects (font (size 1.27 1.27)) hide)) (pin "1") (pin "2"))

 (symbol (lib_id "power:Earth") (at 140.97 147.32 0) (unit 1) (in_bom yes) (on_board yes) (dnp no) (fields_autoplaced)
  (property "Reference" "#PWR019" (at 140.97 153.67 0) (effects (font (size 1.27 1.27)) hide))
  (property "Value" "Earth" (at 140.97 151.13 0) (effects (font (size 1.27 1.27)) hide))
  (property "Footprint" "" (at 140.97 147.32 0) (effects (font (size 1.27 1.27)) hide))
  (property "Datasheet" "~" (at 140.97 147.32 0) (effects (font (size 1.27 1.27)) hide)) (pin "1"))

 (symbol (lib_id "power:-12V") (at 151.13 143.51 180) (unit 1) (in_bom yes) (on_board yes) (dnp no) (fields_autoplaced)
  (property "Reference" "#PWR05" (at 151.13 146.05 0) (effects (font (size 1.27 1.27)) hide))
  (property "Value" "-12V" (at 151.13 148.59 0) (effects (font (size 1.27 1.27))))
  (property "Footprint" "" (at 151.13 143.51 0) (effects (font (size 1.27 1.27)) hide))
  (property "Datasheet" "" (at 151.13 143.51 0) (effects (font (size 1.27 1.27)) hide)) (pin "1"))

 (symbol (lib_id "UAF42:UAF42AP") (at 113.03 41.91 0) (unit 1) (in_bom yes) (on_board yes) (dnp no) (fields_autoplaced)
  (property "Reference" "U1" (at 154.94 30.48 0) (effects (font (size 1.524 1.524))))
  (property "Value" "UAF42AP" (at 154.94 33.02 0) (effects (font (size 1.524 1.524))))
  (property "Footprint" "UAF42:N14" (at 128.27 41.91 0) (effects (font (size 1.27 1.27) italic) hide))
  (property "Datasheet" "UAF42AP" (at 128.27 41.91 0) (effects (font (size 1.27 1.27) italic) hide)) (pin "1") (pin "10") (pin "11") (pin "12") (pin "13") (pin "14") (pin "2") (pin "3") (pin "4") (pin "5") (pin "6") (pin "7") (pin "8") (pin "9"))

 (symbol (lib_id "Jumper:Jumper_3_Open") (at 121.92 140.97 0) (unit 1) (in_bom yes) (on_board yes) (dnp no) (fields_autoplaced)
  (property "Reference" "JP5" (at 121.92 135.89 0) (effects (font (size 1.27 1.27))))
  (property "Value" "POWER IN" (at 121.92 138.43 0) (effects (font (size 1.27 1.27))))
  (property "Footprint" "TerminalBlock:TerminalBlock_bornier-3_P5.08mm" (at 121.92 140.97 0) (effects (font (size 1.27 1.27)) hide))
  (property "Datasheet" "~" (at 121.92 140.97 0) (effects (font (size 1.27 1.27)) hide)) (pin "1") (pin "2") (pin "3"))

 (symbol (lib_id "power:Earth") (at 190.5 165.1 0) (unit 1) (in_bom yes) (on_board yes) (dnp no) (fields_autoplaced)
  (property "Reference" "#PWR08" (at 190.5 171.45 0) (effects (font (size 1.27 1.27)) hide))
  (property "Value" "Earth" (at 190.5 168.91 0) (effects (font (size 1.27 1.27)) hide))
  (property "Footprint" "" (at 190.5 165.1 0) (effects (font (size 1.27 1.27)) hide))
  (property "Datasheet" "~" (at 190.5 165.1 0) (effects (font (size 1.27 1.27)) hide)) (pin "1"))

 (symbol (lib_id "Device:C_Small") (at 111.76 144.78 0) (unit 1) (in_bom yes) (on_board yes) (dnp no)
  (property "Reference" "C2" (at 114.3 144.78 0) (effects (font (size 1.27 1.27)) (justify left)))
  (property "Value" "100nF" (at 114.3 146.6913 0) (effects (font (size 1.27 1.27)) (justify left)))
  (property "Footprint" "Capacitor_THT:C_Disc_D3.0mm_W2.0mm_P2.50mm" (at 111.76 144.78 0) (effects (font (size 1.27 1.27)) hide))
  (property "Datasheet" "~" (at 111.76 144.78 0) (effects (font (size 1.27 1.27)) hide)) (pin "1") (pin "2"))

 (symbol (lib_id "Device:R_Small_US") (at 135.89 106.68 270) (unit 1) (in_bom yes) (on_board yes) (dnp no)
  (property "Reference" "R6" (at 134.62 101.6 90) (effects (font (size 1.27 1.27)) (justify left)))
  (property "Value" "1Meg" (at 133.35 104.14 90) (effects (font (size 1.27 1.27)) (justify left)))
  (property "Footprint" "Resistor_THT:R_Axial_DIN0207_L6.3mm_D2.5mm_P7.62mm_Horizontal" (at 135.89 106.68 0) (effects (font (size 1.27 1.27)) hide))
  (property "Datasheet" "~" (at 135.89 106.68 0) (effects (font (size 1.27 1.27)) hide)) (pin "1") (pin "2"))

 (symbol (lib_id "power:Earth") (at 101.6 147.32 0) (unit 1) (in_bom yes) (on_board yes) (dnp no) (fields_autoplaced)
  (property "Reference" "#PWR016" (at 101.6 153.67 0) (effects (font (size 1.27 1.27)) hide))
  (property "Value" "Earth" (at 101.6 151.13 0) (effects (font (size 1.27 1.27)) hide))
  (property "Footprint" "" (at 101.6 147.32 0) (effects (font (size 1.27 1.27)) hide))
  (property "Datasheet" "~" (at 101.6 147.32 0) (effects (font (size 1.27 1.27)) hide)) (pin "1"))

 (symbol (lib_id "power:Earth") (at 132.08 147.32 0) (unit 1) (in_bom yes) (on_board yes) (dnp no) (fields_autoplaced)
  (property "Reference" "#PWR018" (at 132.08 153.67 0) (effects (font (size 1.27 1.27)) hide))
  (property "Value" "Earth" (at 132.08 151.13 0) (effects (font (size 1.27 1.27)) hide))
  (property "Footprint" "" (at 132.08 147.32 0) (effects (font (size 1.27 1.27)) hide))
  (property "Datasheet" "~" (at 132.08 147.32 0) (effects (font (size 1.27 1.27)) hide)) (pin "1"))

 (symbol (lib_id "Device:R_Small_US") (at 156.21 111.76 270) (unit 1) (in_bom yes) (on_board yes) (dnp no)
  (property "Reference" "R12" (at 156.21 114.3 90) (effects (font (size 1.27 1.27))))
  (property "Value" "1K" (at 156.21 116.84 90) (effects (font (size 1.27 1.27))))
  (property "Footprint" "Resistor_THT:R_Axial_DIN0207_L6.3mm_D2.5mm_P7.62mm_Horizontal" (at 156.21 111.76 0) (effects (font (size 1.27 1.27)) hide))
  (property "Datasheet" "~" (at 156.21 111.76 0) (effects (font (size 1.27 1.27)) hide)) (pin "1") (pin "2"))

 (symbol (lib_id "power:Earth") (at 133.35 95.25 0) (unit 1) (in_bom yes) (on_board yes) (dnp no) (fields_autoplaced)
  (property "Reference" "#PWR010" (at 133.35 101.6 0) (effects (font (size 1.27 1.27)) hide))
  (property "Value" "Earth" (at 133.35 99.06 0) (effects (font (size 1.27 1.27)) hide))
  (property "Footprint" "" (at 133.35 95.25 0) (effects (font (size 1.27 1.27)) hide))
  (property "Datasheet" "~" (at 133.35 95.25 0) (effects (font (size 1.27 1.27)) hide)) (pin "1"))

 (symbol (lib_id "Jumper:Jumper_2_Open") (at 182.88 163.83 0) (unit 1) (in_bom yes) (on_board yes) (dnp no) (fields_autoplaced)
  (property "Reference" "JPVI1" (at 182.88 158.75 0) (effects (font (size 1.27 1.27))))
  (property "Value" "VI" (at 182.88 161.29 0) (effects (font (size 1.27 1.27))))
  (property "Footprint" "Connector_PinHeader_2.54mm:PinHeader_1x02_P2.54mm_Vertical" (at 182.88 163.83 0) (effects (font (size 1.27 1.27)) hide))
  (property "Datasheet" "~" (at 182.88 163.83 0) (effects (font (size 1.27 1.27)) hide)) (pin "1") (pin "2"))

 (symbol (lib_id "Device:R_Small_US") (at 187.96 90.17 180) (unit 1) (in_bom yes) (on_board yes) (dnp no) (fields_autoplaced)
  (property "Reference" "R14" (at 190.5 89.535 0) (effects (font (size 1.27 1.27)) (justify right)))
  (property "Value" "9K1" (at 190.5 92.075 0) (effects (font (size 1.27 1.27)) (justify right)))
  (property "Footprint" "Resistor_THT:R_Axial_DIN0207_L6.3mm_D2.5mm_P7.62mm_Horizontal" (at 187.96 90.17 0) (effects (font (size 1.27 1.27)) hide))
  (property "Datasheet" "~" (at 187.96 90.17 0) (effects (font (size 1.27 1.27)) hide)) (pin "1") (pin "2"))

 (sheet_instances (path "" (page "1"))))
